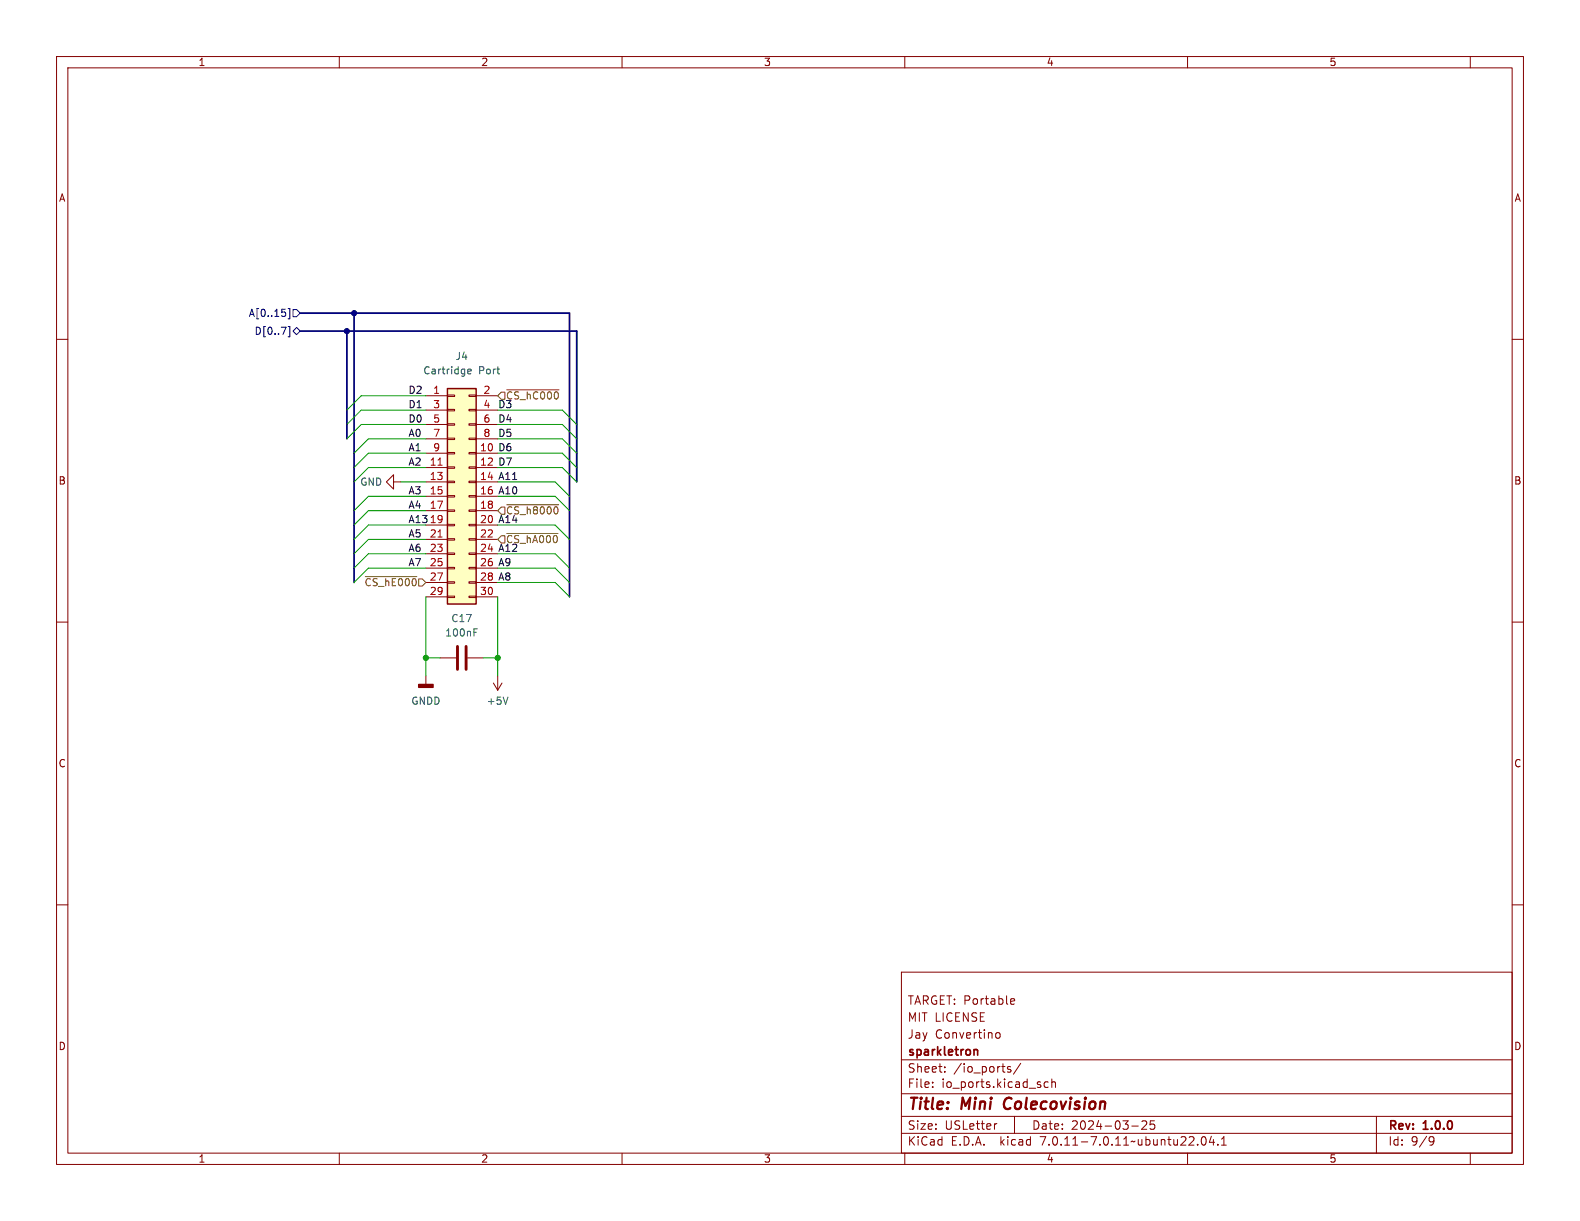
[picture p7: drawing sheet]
<svg xmlns="http://www.w3.org/2000/svg" width="279mm" height="216mm" viewBox="0 0 279 216" stroke-linecap="round" stroke-linejoin="round" font-family="sans-serif">
<g fill="none" stroke="#840000" stroke-width=".18">
<path d="M10 10h259.4v195.9h-259.4zM12 12h255.4v191.9h-255.4zM60 10v2M110 10v2M160 10v2M210 10v2M260 10v2M10 60h2M267.4 60h2M75.3 70h3.8M75.3 72.5h3.8M75.3 75.1h3.8"/>
<path d="M75.3 77.6h3.8M79.1 77.5h1.3v.2h-1.3zM79.1 74.9h1.3v.3h-1.3zM79.1 72.4h1.3v.2h-1.3zM79.1 69.9h1.3v.2h-1.3zM82.9 77.5h1.3v.2h-1.3zM82.9 74.9h1.3v.3h-1.3zM82.9 72.4h1.3v.2h-1.3zM82.9 69.9h1.3v.2h-1.3zM84.2 70h3.8M84.2 72.5h3.8M84.2 75.1h3.8"/>
<path d="M84.2 77.6h3.8M69.6 85.2v-1.3l-1.3 1.3 1.3 1.3v-1.3h1.3M75.3 80.1h3.8M75.3 82.7h3.8M75.3 85.2h3.8M75.3 87.8h3.8M75.3 90.3h3.8M75.3 92.8h3.8M75.3 95.4h3.8M75.3 97.9h3.8M79.1 97.8h1.3v.2h-1.3zM79.1 95.3h1.3v.2h-1.3z"/>
<path d="M79.1 92.7h1.3v.3h-1.3zM79.1 90.2h1.3v.2h-1.3zM79.1 87.6h1.3v.3h-1.3zM79.1 85.1h1.3v.2h-1.3zM79.1 82.6h1.3v.2h-1.3zM79.1 80h1.3v.3h-1.3zM82.9 97.8h1.3v.2h-1.3zM82.9 95.3h1.3v.2h-1.3zM82.9 92.7h1.3v.3h-1.3zM82.9 90.2h1.3v.2h-1.3zM82.9 87.6h1.3v.3h-1.3zM82.9 85.1h1.3v.2h-1.3z"/>
<path d="M82.9 82.6h1.3v.2h-1.3zM82.9 80h1.3v.3h-1.3zM84.2 80.1h3.8M84.2 82.7h3.8M84.2 85.2h3.8M84.2 87.8h3.8M84.2 90.3h3.8M84.2 92.8h3.8M84.2 95.4h3.8M84.2 97.9h3.8M10 110h2M75.3 119.5v1.5"/>
<path d="M75.3 100.5h3.8M75.3 103h3.8M75.3 105.5h3.8M77.9 116.3h2.7M79.1 105.4h1.3v.3h-1.3zM79.1 102.9h1.3v.2h-1.3zM79.1 100.3h1.3v.3h-1.3zM82.7 116.3h2.8M82.9 105.4h1.3v.3h-1.3zM82.9 102.9h1.3v.2h-1.3zM82.9 100.3h1.3v.3h-1.3zM84.2 100.5h3.8"/>
<path d="M84.2 103h3.8M84.2 105.5h3.8M88 119.5v2.5M267.4 110h2M87.2 120.8l.8 1.2M88.8 120.8l-.8 1.2M10 160h2M267.4 160h2M159.4 171.9h108v32h-108zM178.7 177.4l.2 .2 .5-.1M178.7 176.8l.2-.2h.3l.2 .2v.1l-.7 .2M159.4 197.4h108"/>
<path d="M159.4 193.4h108M159.4 187.4h108M164.9 192.1v.2M164.9 191.4v.1M167.1 189.4v.2M167.1 188.7v.1M176.1 182.9l.3-.3 .3 .1 .2 .2v.4l-.2 .2-.3 .1-.3-.3M176.3 198.7l-.3 .1M178.7 188.7l-.3-.1-.3 .2 .1 .2 .5 .2v.3h-.6M179.4 197.4v3M180.5 188l-1.3 1.9M185.4 191.4l-.5-.1-.3 .3v.4l.2 .2h.6"/>
<path d="M186 191.4l.2-.1 .4 .1v.9M186 190.8v1.5M200.1 199.1h1.2M201.9 198.3l.6-.1 .2 .1 .1 .3-.9 1.1h.9M204.1 198.2h-.7v.7l.2-.1h.5l.1 .2-.1 .5-.2 .2-.5-.2M243.4 197.4v6.5M60 203.9v2M110 203.9v2M159.4 200.4h108M160 203.9v2M210 203.9v2M211.8 202.3v.2"/>
<path d="M212.6 201.1l.2-.1a.81 .81 0 0 1 .6 .6 .81 .81 0 0 1-.3 .8l-.2 .1a.81 .81 0 0 1-.3-1.4zM214.2 200.9l-.3 1.1h.9M214.6 201.5v1M215.4 202.3v.2M216 202.5h.9M216 201.4l.4-.4v1.5M253 201l.5 .1a.99 .99 0 0 1-.4 1.4h-.2M253.6 201.6l-.3 .3h-.3M260 203.9v2"/>
</g>
<path d="M177.8 194.4a1.27 1.27 0 0 0 0 1.6" fill="none" stroke="#840000" stroke-width=".4"/>
<path d="M172.3 185.6h.5l.1 1" fill="none" stroke="#840000" stroke-width=".3"/>
<path d="M74 121h2.6v.5h-2.6z" fill="#840000" stroke="#840000" stroke-width=".25"/>
<path d="M80.9 114.3v4.1M82.4 114.3v4.1" fill="none" stroke="#840000" stroke-width=".51"/>
<path d="M82.7 65.7l.6-.1v-.3h-.4l-.2 .1 .1 .7h.5M83.8 111.8h.4M83.8 111.2h.6M89.8 123.3l-.4 1.2" fill="none" stroke="#006464" stroke-width=".18"/>
<path d="M79.1 68.7h5.1v38.1h-5.1z" fill="#ffffc2" stroke="#ffffc2" stroke-width=".18"/>
<path d="M79.1 68.7h5.1v38.1h-5.1z" fill="none" stroke="#840000" stroke-width=".25"/>
<path d="M77.5 82.3h.7M77.5 95h.7" fill="none" stroke="#a90000" stroke-width=".18"/>
<path d="M88.6 69.3h.7v1.3h-.7l-.6-.6zM89.6 68.9h9.3M88 90.3l.6-.6h.7v1.2h-.7zM88.6 94.7h.7v1.3h-.7l-.6-.6zM89.6 89.3h9.2M89.6 94.3h9.1M64.6 102h9.1" fill="none" stroke="#725600" stroke-width=".18"/>
<path d="M50.5 55.3v.5M50.9 57.7h.4v1.8h-.4M50.9 54.6h.4v1.8h-.4M51.8 58.5l.7-.6 .6 .6-.6 .7zM51.8 54.7h.7l.6 .7-.6 .6h-.7z" fill="none" stroke="#000084" stroke-width=".18"/>
<path d="M53.1 55.4h47.6v50.1M53.1 58.5h48.9v26.7M61.3 58.5v19.1M62.6 55.4v47.6" fill="none" stroke="#000084" stroke-width=".3"/>
<g fill="none" stroke="#009600" stroke-width=".18">
<path d="M75.3 72.5h-11.4l-2.6 2.6M75.3 77.6h-10.1l-2.6 2.5M75.3 75.1h-11.4l-2.6 2.5M75.3 70h-11.4l-2.6 2.5M88 72.5h11.4l2.6 2.6M88 77.6h11.4l2.6 2.5M88 75.1h11.4l2.6 2.5M70.9 85.2h4.4M75.3 87.8h-10.1l-2.6 2.5M75.3 80.1h-10.1l-2.6 2.6M75.3 82.7h-10.1l-2.6 2.5M75.3 90.3h-10.1l-2.6 2.5"/>
<path d="M75.3 92.8h-10.1l-2.6 2.6M75.3 97.9h-10.1l-2.6 2.6M75.3 95.4h-10.1l-2.6 2.5M88 87.8h10.2l2.5 2.5M88 85.2h10.2l2.5 2.6M88 80.1h11.4l2.6 2.6M88 82.7h11.4l2.6 2.5M88 92.8h10.2l2.5 2.6M88 97.9h10.2l2.5 2.6M75.3 100.5h-10.1l-2.6 2.5M75.3 116.3h2.6M75.3 105.5v14"/>
<path d="M85.5 116.3h2.5M88 100.5h10.2l2.5 2.5M88 105.5v14M88 103h10.2l2.5 2.5"/>
</g>
<g fill="#009600" stroke="#009600" stroke-width=".18">
<circle cx="88" cy="116.3" r=".46"/>
<circle cx="75.3" cy="116.3" r=".46"/>
</g>
<g fill="#000084" stroke="#000084" stroke-width=".18">
<circle cx="62.6" cy="55.4" r=".46"/>
<circle cx="61.3" cy="58.5" r=".46"/>
</g>
<g font-size="2.8" fill="#840000">
<text x="160.4" y="196.8">Title:</text>
<text x="170.1" y="196.8">Mini</text>
<text x="178.4" y="196.8">Colecovision</text>
</g>
<g font-size="2.1" fill="#840000">
<text x="160.4" y="177.9">TARGET: Portable</text>
<text x="160.4" y="183.9">Jay</text>
<text x="160.4" y="180.9">MIT LICENSE</text>
<text x="165.3" y="183.9">Convertino</text>
<text x="160.4" y="189.9">Sheet:</text>
<text x="160.4" y="187.1">sparkletron</text>
<text x="168.6" y="189.9">/io_ports/</text>
<text x="160.4" y="192.6">File:</text>
<text x="166.5" y="192.6">io_ports.kicad_sch</text>
<text x="160.4" y="202.8">KiCad</text>
<text x="160.4" y="200">Size:</text>
<text x="167.1" y="200">USLetter</text>
<text x="168.1" y="202.8">E.D.A.</text>
<text x="177" y="202.8">kicad</text>
<text x="182.4" y="200">Date:</text>
<text x="184.2" y="202.8">7.0.11-7.0.11~ubuntu22.04.1</text>
<text x="189.4" y="200">2024-03-25</text>
<text x="245.4" y="200.2">Rev:</text>
<text x="245.4" y="202.8">Id:</text>
<text x="249.5" y="202.8">9/9</text>
<text x="251.8" y="200.2">1.0.0</text>
</g>
<g font-size="1.8" fill="#840000">
<text x="35" y="11.9">1</text>
<text x="85" y="11.9">2</text>
<text x="135" y="11.9">3</text>
<text x="185" y="11.9">4</text>
<text x="235" y="11.9">5</text>
<text x="10.3" y="35.9">A</text>
<text x="267.7" y="35.9">A</text>
<text x="10.3" y="85.9">B</text>
<text x="267.7" y="85.9">B</text>
<text x="10.3" y="135.9">C</text>
<text x="267.7" y="135.9">C</text>
<text x="10.3" y="185.9">D</text>
<text x="267.7" y="185.9">D</text>
<text x="35" y="205.8">1</text>
<text x="85" y="205.8">2</text>
<text x="135" y="205.8">3</text>
<text x="185" y="205.8">4</text>
<text x="235" y="205.8">5</text>
</g>
<g font-size="1.8" fill="#000084">
<text x="43.9" y="56.2">A[0..15]</text>
<text x="44.9" y="59.4">D[0..7]</text>
</g>
<g font-size="1.8" fill="#006464">
<text x="80.5" y="63.9">J4</text>
<text x="74.8" y="66.4">Cartridge</text>
<text x="84.6" y="66.4">Port</text>
<text x="63.6" y="86.1">GND</text>
<text x="78.6" y="112.8">100nF</text>
<text x="79.7" y="110.2">C17</text>
<text x="72.6" y="124.8">GNDD</text>
<text x="86" y="124.8">+5V</text>
</g>
<g font-size="1.8" fill="#0f0f0f">
<text x="72.1" y="69.7">D2</text>
<text x="72.1" y="72.3">D1</text>
<text x="72.1" y="74.8">D0</text>
<text x="72.1" y="77.3">A0</text>
<text x="88" y="74.8">D4</text>
<text x="88" y="77.3">D5</text>
<text x="88" y="72.3">D3</text>
<text x="72.1" y="79.9">A1</text>
<text x="72.1" y="82.4">A2</text>
<text x="88" y="82.4">D7</text>
<text x="88" y="79.9">D6</text>
<text x="72.1" y="87.5">A3</text>
<text x="88" y="85">A11</text>
<text x="88" y="87.5">A10</text>
<text x="72.1" y="92.6">A13</text>
<text x="72.1" y="90">A4</text>
<text x="72.1" y="95.1">A5</text>
<text x="75.9" y="92.6">19</text>
<text x="88" y="92.6">A14</text>
<text x="72.1" y="100.2">A7</text>
<text x="72.1" y="97.7">A6</text>
<text x="88" y="97.7">A12</text>
<text x="88" y="100.2">A9</text>
<text x="88" y="102.7">A8</text>
</g>
<g font-size="1.8" fill="#a90000">
<text x="76.5" y="69.7">1</text>
<text x="85.4" y="69.7">2</text>
<text x="76.5" y="72.3">3</text>
<text x="76.5" y="74.8">5</text>
<text x="76.5" y="77.3">7</text>
<text x="85.4" y="72.3">4</text>
<text x="85.4" y="74.8">6</text>
<text x="85.4" y="77.3">8</text>
<text x="75.9" y="82.4">11</text>
<text x="76.5" y="79.9">9</text>
<text x="84.8" y="79.9">10</text>
<text x="84.8" y="82.4">12</text>
<text x="75.9" y="85">13</text>
<text x="75.9" y="87.5">15</text>
<text x="84.8" y="85">14</text>
<text x="84.8" y="87.5">16</text>
<text x="75.9" y="90">17</text>
<text x="75.9" y="95.1">21</text>
<text x="84.8" y="90">18</text>
<text x="84.8" y="92.6">20</text>
<text x="84.8" y="95.1">22</text>
<text x="75.9" y="97.7">23</text>
<text x="75.9" y="100.2">25</text>
<text x="84.8" y="97.7">24</text>
<text x="84.8" y="100.2">26</text>
<text x="75.9" y="102.7">27</text>
<text x="75.9" y="105.3">29</text>
<text x="84.8" y="102.7">28</text>
<text x="84.8" y="105.3">30</text>
</g>
<g font-size="1.8" fill="#725600">
<text x="89.4" y="70.8">~{CS_hC000}</text>
<text x="89.4" y="91.2">~{CS_h8000}</text>
<text x="89.4" y="96.2">~{CS_hA000}</text>
<text x="64.4" y="103.9">~{CS_hE000}</text>
</g>
</svg>
